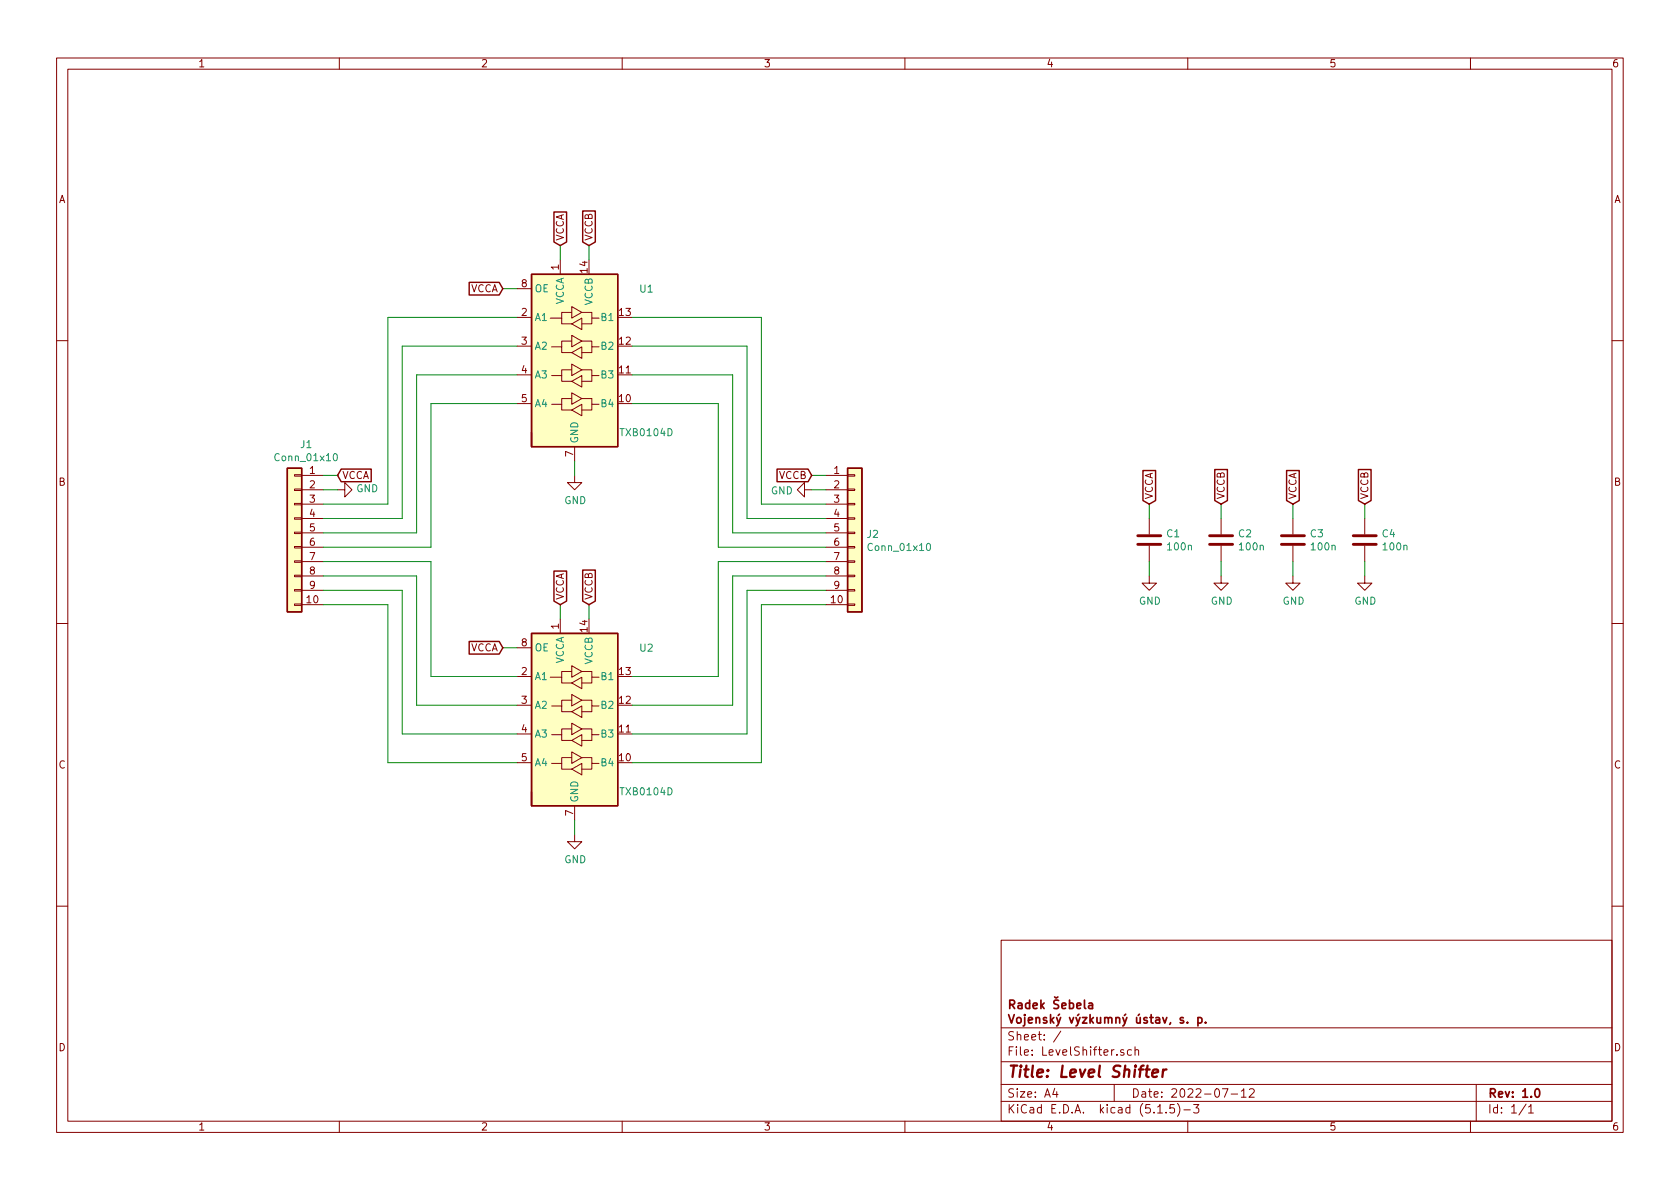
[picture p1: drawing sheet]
EESchema Schematic File Version 4
EELAYER 30 0
EELAYER END
$Descr A4 11693 8268
encoding utf-8
Sheet 1 1
Title "Level Shifter"
Date "2022-07-12"
Rev "1.0"
Comp "Radek Šebela\\nVojenský výzkumný ústav, s. p.\\n\\n"
Comment1 ""
Comment2 ""
Comment3 ""
Comment4 ""
$EndDescr
$Comp
L Logic_LevelTranslator:TXB0104D U1
U 1 1
P 4000 2500
F 0 "U1" H 4500 3000 50  0000 C CNN
F 1 "TXB0104D" H 4500 2000 50  0000 C CNN
F 2 "Package_SO:SOIC-14_3.9x8.7mm_P1.27mm" H 4000 1750 50  0001 C CNN
F 3 "http://www.ti.com/lit/ds/symlink/txb0104.pdf" H 4110 2595 50  0001 C CNN
	1    4000 2500
	1    0    0    -1  
$EndComp
$Comp
L Logic_LevelTranslator:TXB0104D U2
U 1 1
P 4000 5000
F 0 "U2" H 4500 5500 50  0000 C CNN
F 1 "TXB0104D" H 4500 4500 50  0000 C CNN
F 2 "Package_SO:SOIC-14_3.9x8.7mm_P1.27mm" H 4000 4250 50  0001 C CNN
F 3 "http://www.ti.com/lit/ds/symlink/txb0104.pdf" H 4110 5095 50  0001 C CNN
	1    4000 5000
	1    0    0    -1  
$EndComp
$Comp
L power:GND #PWR02
U 1 1
P 4000 5800
F 0 "#PWR02" H 4000 5550 50  0001 C CNN
F 1 "GND" H 4005 5627 50  0000 C CNN
F 2 "" H 4000 5800 50  0001 C CNN
F 3 "" H 4000 5800 50  0001 C CNN
	1    4000 5800
	1    0    0    -1  
$EndComp
Wire Wire Line
	4000 5700 4000 5800
$Comp
L power:GND #PWR01
U 1 1
P 4000 3300
F 0 "#PWR01" H 4000 3050 50  0001 C CNN
F 1 "GND" H 4005 3127 50  0000 C CNN
F 2 "" H 4000 3300 50  0001 C CNN
F 3 "" H 4000 3300 50  0001 C CNN
	1    4000 3300
	1    0    0    -1  
$EndComp
Wire Wire Line
	4000 3200 4000 3300
Text GLabel 3900 1700 1    50   Input ~ 0
VCCA
Text GLabel 4100 1700 1    50   Input ~ 0
VCCB
Text GLabel 3900 4200 1    50   Input ~ 0
VCCA
Text GLabel 4100 4200 1    50   Input ~ 0
VCCB
Wire Wire Line
	3900 1700 3900 1800
Wire Wire Line
	4100 1700 4100 1800
Wire Wire Line
	3900 4200 3900 4300
Wire Wire Line
	4100 4200 4100 4300
$Comp
L Connector_Generic:Conn_01x10 J2
U 1 1
P 5950 3700
F 0 "J2" H 6030 3692 50  0000 L CNN
F 1 "Conn_01x10" H 6030 3601 50  0000 L CNN
F 2 "Connector_PinHeader_2.00mm:PinHeader_1x10_P2.00mm_Vertical" H 5950 3700 50  0001 C CNN
F 3 "~" H 5950 3700 50  0001 C CNN
	1    5950 3700
	1    0    0    -1  
$EndComp
$Comp
L Connector_Generic:Conn_01x10 J1
U 1 1
P 2050 3700
F 0 "J1" H 1968 4317 50  0000 C CNN
F 1 "Conn_01x10" H 1968 4226 50  0000 C CNN
F 2 "Connector_PinHeader_2.00mm:PinHeader_1x10_P2.00mm_Vertical" H 2050 3700 50  0001 C CNN
F 3 "~" H 2050 3700 50  0001 C CNN
	1    2050 3700
	-1   0    0    -1  
$EndComp
Text GLabel 5650 3300 0    50   Input ~ 0
VCCB
$Comp
L power:GND #PWR04
U 1 1
P 5650 3400
F 0 "#PWR04" H 5650 3150 50  0001 C CNN
F 1 "GND" V 5655 3272 50  0000 R CNN
F 2 "" H 5650 3400 50  0001 C CNN
F 3 "" H 5650 3400 50  0001 C CNN
	1    5650 3400
	0    1    1    0   
$EndComp
Wire Wire Line
	5650 3300 5750 3300
Wire Wire Line
	5650 3400 5750 3400
Wire Wire Line
	2250 3300 2350 3300
Wire Wire Line
	2250 3400 2350 3400
Text GLabel 2350 3300 2    50   Input ~ 0
VCCA
$Comp
L power:GND #PWR03
U 1 1
P 2350 3400
F 0 "#PWR03" H 2350 3150 50  0001 C CNN
F 1 "GND" V 2355 3272 50  0000 R CNN
F 2 "" H 2350 3400 50  0001 C CNN
F 3 "" H 2350 3400 50  0001 C CNN
	1    2350 3400
	0    -1   -1   0   
$EndComp
Wire Wire Line
	2250 3500 2700 3500
Wire Wire Line
	2700 3500 2700 2200
Wire Wire Line
	2700 2200 3600 2200
Wire Wire Line
	2250 3600 2800 3600
Wire Wire Line
	2800 3600 2800 2400
Wire Wire Line
	2800 2400 3600 2400
Wire Wire Line
	2250 3700 2900 3700
Wire Wire Line
	2900 3700 2900 2600
Wire Wire Line
	2900 2600 3600 2600
Wire Wire Line
	2250 3800 3000 3800
Wire Wire Line
	3000 3800 3000 2800
Wire Wire Line
	3000 2800 3600 2800
Wire Wire Line
	2250 4200 2700 4200
Wire Wire Line
	2700 4200 2700 5300
Wire Wire Line
	2700 5300 3600 5300
Wire Wire Line
	2250 4100 2800 4100
Wire Wire Line
	2800 5100 3600 5100
Wire Wire Line
	2800 4100 2800 5100
Wire Wire Line
	2250 4000 2900 4000
Wire Wire Line
	2900 4000 2900 4900
Wire Wire Line
	2900 4900 3600 4900
Wire Wire Line
	2250 3900 3000 3900
Wire Wire Line
	3000 3900 3000 4700
Wire Wire Line
	3000 4700 3600 4700
$Comp
L Device:C C1
U 1 1
P 8000 3750
F 0 "C1" H 8115 3796 50  0000 L CNN
F 1 "100n" H 8115 3705 50  0000 L CNN
F 2 "Capacitor_SMD:C_0805_2012Metric_Pad1.15x1.40mm_HandSolder" H 8038 3600 50  0001 C CNN
F 3 "~" H 8000 3750 50  0001 C CNN
	1    8000 3750
	1    0    0    -1  
$EndComp
$Comp
L Device:C C2
U 1 1
P 8500 3750
F 0 "C2" H 8615 3796 50  0000 L CNN
F 1 "100n" H 8615 3705 50  0000 L CNN
F 2 "Capacitor_SMD:C_0805_2012Metric_Pad1.15x1.40mm_HandSolder" H 8538 3600 50  0001 C CNN
F 3 "~" H 8500 3750 50  0001 C CNN
	1    8500 3750
	1    0    0    -1  
$EndComp
Text GLabel 8500 3500 1    50   Input ~ 0
VCCB
Text GLabel 8000 3500 1    50   Input ~ 0
VCCA
$Comp
L power:GND #PWR06
U 1 1
P 8500 4000
F 0 "#PWR06" H 8500 3750 50  0001 C CNN
F 1 "GND" H 8505 3827 50  0000 C CNN
F 2 "" H 8500 4000 50  0001 C CNN
F 3 "" H 8500 4000 50  0001 C CNN
	1    8500 4000
	1    0    0    -1  
$EndComp
$Comp
L power:GND #PWR05
U 1 1
P 8000 4000
F 0 "#PWR05" H 8000 3750 50  0001 C CNN
F 1 "GND" H 8005 3827 50  0000 C CNN
F 2 "" H 8000 4000 50  0001 C CNN
F 3 "" H 8000 4000 50  0001 C CNN
	1    8000 4000
	1    0    0    -1  
$EndComp
Wire Wire Line
	8000 3500 8000 3600
Wire Wire Line
	8000 3900 8000 4000
Wire Wire Line
	8500 3500 8500 3600
Wire Wire Line
	8500 3900 8500 4000
Wire Wire Line
	5750 3500 5300 3500
Wire Wire Line
	5300 3500 5300 2200
Wire Wire Line
	5300 2200 4400 2200
Wire Wire Line
	5750 3600 5200 3600
Wire Wire Line
	5200 3600 5200 2400
Wire Wire Line
	5200 2400 4400 2400
Wire Wire Line
	5750 3700 5100 3700
Wire Wire Line
	5100 3700 5100 2600
Wire Wire Line
	5100 2600 4400 2600
Wire Wire Line
	5750 3800 5000 3800
Wire Wire Line
	5000 3800 5000 2800
Wire Wire Line
	5000 2800 4400 2800
Wire Wire Line
	5750 3900 5000 3900
Wire Wire Line
	5000 3900 5000 4700
Wire Wire Line
	5000 4700 4400 4700
Wire Wire Line
	5750 4000 5100 4000
Wire Wire Line
	5100 4000 5100 4900
Wire Wire Line
	5100 4900 4400 4900
Wire Wire Line
	5750 4100 5200 4100
Wire Wire Line
	5200 4100 5200 5100
Wire Wire Line
	5200 5100 4400 5100
Wire Wire Line
	5750 4200 5300 4200
Wire Wire Line
	5300 4200 5300 5300
Wire Wire Line
	5300 5300 4400 5300
Text GLabel 3500 4500 0    50   Input ~ 0
VCCA
$Comp
L Device:C C3
U 1 1
P 9000 3750
F 0 "C3" H 9115 3796 50  0000 L CNN
F 1 "100n" H 9115 3705 50  0000 L CNN
F 2 "Capacitor_SMD:C_0805_2012Metric_Pad1.15x1.40mm_HandSolder" H 9038 3600 50  0001 C CNN
F 3 "~" H 9000 3750 50  0001 C CNN
	1    9000 3750
	1    0    0    -1  
$EndComp
$Comp
L Device:C C4
U 1 1
P 9500 3750
F 0 "C4" H 9615 3796 50  0000 L CNN
F 1 "100n" H 9615 3705 50  0000 L CNN
F 2 "Capacitor_SMD:C_0805_2012Metric_Pad1.15x1.40mm_HandSolder" H 9538 3600 50  0001 C CNN
F 3 "~" H 9500 3750 50  0001 C CNN
	1    9500 3750
	1    0    0    -1  
$EndComp
Text GLabel 9500 3500 1    50   Input ~ 0
VCCB
Text GLabel 9000 3500 1    50   Input ~ 0
VCCA
$Comp
L power:GND #PWR08
U 1 1
P 9500 4000
F 0 "#PWR08" H 9500 3750 50  0001 C CNN
F 1 "GND" H 9505 3827 50  0000 C CNN
F 2 "" H 9500 4000 50  0001 C CNN
F 3 "" H 9500 4000 50  0001 C CNN
	1    9500 4000
	1    0    0    -1  
$EndComp
$Comp
L power:GND #PWR07
U 1 1
P 9000 4000
F 0 "#PWR07" H 9000 3750 50  0001 C CNN
F 1 "GND" H 9005 3827 50  0000 C CNN
F 2 "" H 9000 4000 50  0001 C CNN
F 3 "" H 9000 4000 50  0001 C CNN
	1    9000 4000
	1    0    0    -1  
$EndComp
Wire Wire Line
	9000 3500 9000 3600
Wire Wire Line
	9000 3900 9000 4000
Wire Wire Line
	9500 3500 9500 3600
Wire Wire Line
	9500 3900 9500 4000
Text GLabel 3500 2000 0    50   Input ~ 0
VCCA
Wire Wire Line
	3500 2000 3600 2000
Wire Wire Line
	3500 4500 3600 4500
$EndSCHEMATC
